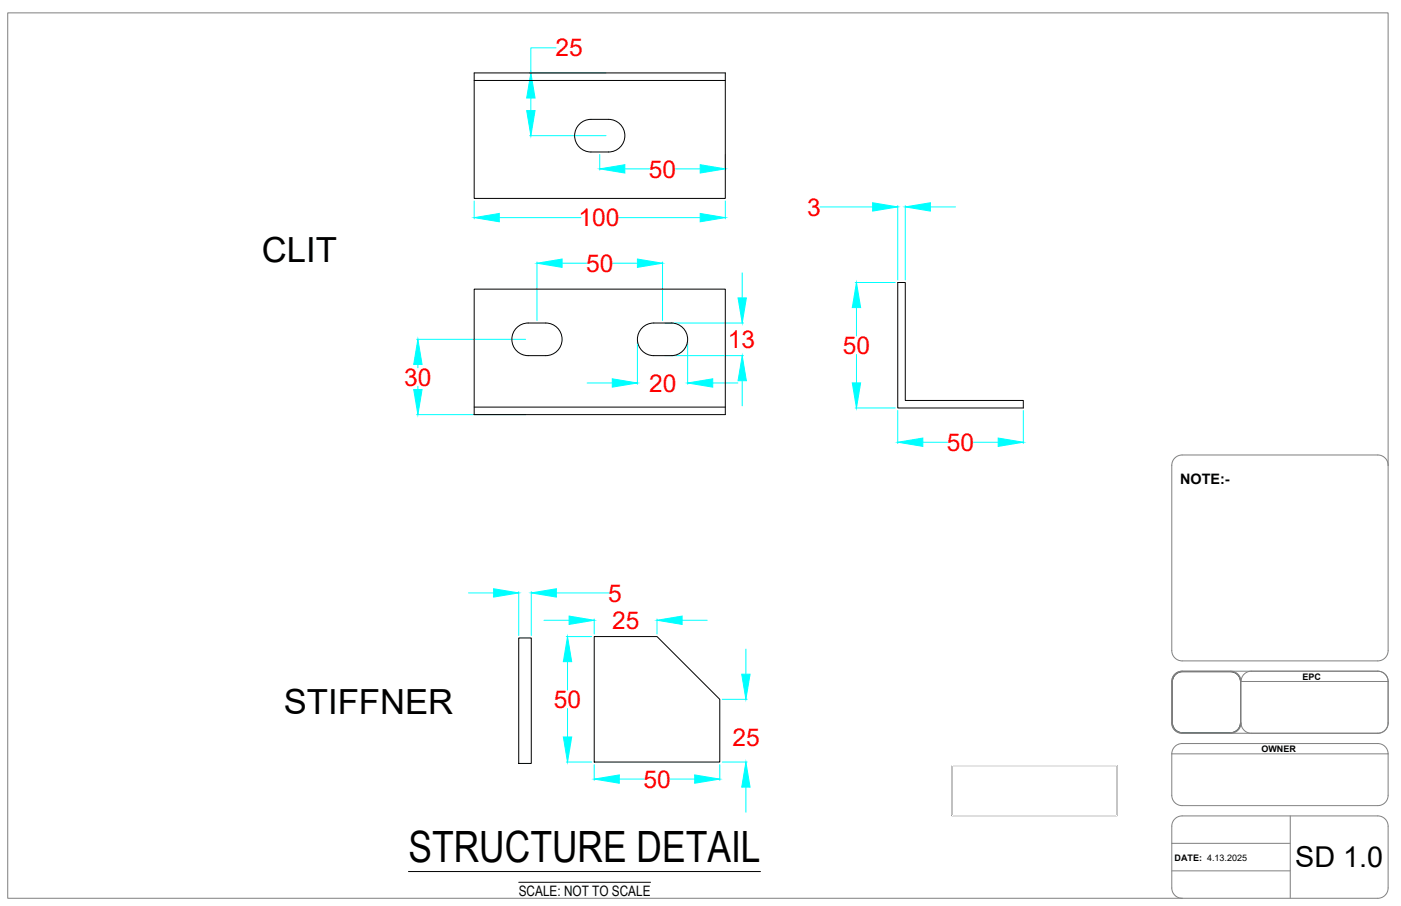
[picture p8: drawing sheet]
<svg xmlns="http://www.w3.org/2000/svg" width="432mm" height="279mm" viewBox="0 0 432 279" stroke-linecap="round" stroke-linejoin="round" font-family="sans-serif">
<!-- layer: 0 -->
<g fill="none" stroke="#000" stroke-width=".31">
<path d="M146.1 22.5h77.4v38.7h-77.4zM146.1 24.8h77.4M178.3 38.6a5 5 0 0 1 3.8-1.8h5.5a5 5 0 0 1 5 5 5 5 0 0 1-5 5.1h-5.5a5 5 0 0 1-4.5-2.9 5 5 0 0 1 .7-5.4zM146.1 89.2h77.4v38.7h-77.4zM276.7 87.1h2.3v36.4h36.4v2.3h-38.7zM158.9 101.4a5 5 0 0 1 3.9-1.8h5.4a5 5 0 0 1 5 5 5 5 0 0 1-5 5.1h-5.4a5 5 0 0 1-4.6-2.9 5 5 0 0 1 .7-5.4zM198.2 100.8a5 5 0 0 1 3.3-1.2h5.4a5 5 0 0 1 5 5 5 5 0 0 1-5 5.1h-5.4a5 5 0 0 1-4.7-3.3 5 5 0 0 1 1.4-5.6zM146.1 125.5h77.4M159.9 196.7h3.8v38.7h-3.8zM183.1 196.3h19.4l19.3 19.4v19.3h-38.7zM362.2 208a3.1 3.1 0 0 1 2.3-.9h14.7a3.3 3.3 0 0 1 3.1 4v11.7a3.1 3.1 0 0 1-1.4 2.6l-1.6 .6h-14.8l-1.2-.3-1-.6-.7-1.1-.3-1.3 .1-12.8 .3-1zM293.4 236.1h50.9v15.4h-50.9z"/>
<path d="M125.9 268.8h108.5M159.9 272.1h40.6"/>
</g>
<g fill="none" stroke="#808080" stroke-width=".31">
<path d="M362.1 141.2a3.2 3.2 0 0 1 2.2-.9h60.4a3.2 3.2 0 0 1 3.1 3.2v57.1a3.2 3.2 0 0 1-3.1 3.2h-60.4a3.2 3.2 0 0 1-3.1-3.2v-57.1a3.2 3.2 0 0 1 .9-2.3zM427.8 143.5v-139.5h-425.4v273h361.9M362 208.3a3.1 3.1 0 0 1 2.5-1.2h14.7a3.1 3.1 0 0 1 3.1 3.2v12.5a3.1 3.1 0 0 1-3.1 3.2h-14.7a3.1 3.1 0 0 1-3.2-3.2v-12.5l.1-.8zM362.1 207.9a3.2 3.2 0 0 1 2.2-.9h60.4a3.2 3.2 0 0 1 3.1 3.2v12.8a3.2 3.2 0 0 1-3.1 3.1h-60.4a3.2 3.2 0 0 1-3.1-3.1v-12.8a3.2 3.2 0 0 1 .9-2.3zM379.3 207a3.2 3.2 0 0 1 3.2 3.2M382.5 210.2v12.8M382.5 210.2h45.3M385.7 207a3.2 3.2 0 0 0-3.2 3.2M361.2 232.5v12.8a3.2 3.2 0 0 0 3.1 3.1h60.4a3.2 3.2 0 0 0 3.1-3.1v-12.8M361.2 232.5h66.6M361.2 232.5a3.2 3.2 0 0 1 3.1-3.2h60.4a3.2 3.2 0 0 1 3.1 3.2M382.5 223a3.2 3.2 0 0 1-3.2 3.1"/>
<path d="M382.5 223a3.2 3.2 0 0 0 3.2 3.1M362.1 252.5a3.2 3.2 0 0 1 2.2-.9h60.4a3.2 3.2 0 0 1 3.1 3.2v19a3.2 3.2 0 0 1-3.1 3.2h-60.4a3.2 3.2 0 0 1-3.1-3.2v-19a3.2 3.2 0 0 1 .9-2.3zM397.7 251.6v25.4M361.2 268.6h36.5M361.2 260.1h36.5"/>
</g>
<!-- layer: Dimension -->
<g fill="none" stroke="#0ff" stroke-width=".31">
<path d="M171.4 14.8h-7.8v7.7M163.2 22.5h23.6M163.6 30.2v3.9M163.2 41.8h23.6M184.8 47.6v4.9M192.6 52.1h7.7M208.1 52.1h7.7M223.5 47.6v4.9M146.1 62v5.5M153.9 67.1h25.2M190.6 67.1h25.2M223.5 62v5.5"/>
<path d="M252.7 63.8h16.3M276.7 63.4v22.9M279 63.4v22.9M286.8 63.8h7.7M165.5 80.8v18M173.2 81.2h7.7M188.8 81.2h7.7M204.2 80.8v18M205 99.6h24.1M228.8 84.1v7.8M263.6 87.1h12.3M264 94.9v8.7"/>
<path d="M128.4 104.6h33.6M128.8 112.4v1M128.8 119.1v1M181 118.1h7.7M196.5 105.4v13.1M205 109.7h24.1M211.9 105.4v13.1M219.7 118.1h7.7M228.8 117.4v7.8M264 109.3v8.8M128.4 127.9h33.6M263.6 125.8h12.3"/>
<path d="M276.7 126.6v10.2M284.4 136.4h7.7M300 136.4h7.7M315.4 126.6v10.2M144.4 182.8h7.7M159.9 182.5v13.5M163.7 182.5v13.5M167.7 191.3h7.7M171.5 182.8h16.2M174.5 196.3h7.9M183.1 190.9v4.6M202.5 190.9v4.6"/>
<path d="M210.2 191.3h7.8M174.9 204.1v8.7M174.9 218.5v8.8M222.6 215.7h7.7M229.9 200.2v7.7M174.5 235h7.9M183.1 235.8v4.8M221.8 235.8v4.8M222.6 235h7.7M190.9 240.3h7.7M206.4 240.3h7.7M229.9 242.7v7.8"/>
</g>
<g fill="#0ff" stroke="#0ff" stroke-width=".31">
<path d="M184.8 52.1l7.8-1.3v2.6z"/>
<path d="M215.8 50.8l7.7 1.3-7.7 1.3z"/>
<path d="M162.3 34.1h2.6l-1.3 7.7z"/>
<path d="M163.6 22.5l1.3 7.7h-2.6z"/>
<path d="M128.8 104.6l1.3 7.8h-2.6z"/>
<path d="M127.5 120.1h2.6l-1.3 7.8z"/>
<path d="M165.5 81.2l7.7-1.3v2.6z"/>
<path d="M196.5 79.9l7.7 1.3-7.7 1.3z"/>
<path d="M188.7 116.8l7.8 1.3-7.8 1.3z"/>
<path d="M211.9 118.1l7.8-1.3v2.6z"/>
<path d="M228.8 109.7l1.2 7.7h-2.5z"/>
<path d="M227.5 91.9h2.5l-1.2 7.7z"/>
<path d="M279 63.8l7.8-1.3v2.6z"/>
<path d="M269 62.5l7.7 1.3-7.7 1.3z"/>
<path d="M262.7 118.1h2.6l-1.3 7.7z"/>
<path d="M264 87.1l1.3 7.8h-2.6z"/>
<path d="M307.7 135.1l7.7 1.3-7.7 1.3z"/>
<path d="M276.7 136.4l7.7-1.3v2.6z"/>
<path d="M146.1 67.1l7.8-1.3v2.6z"/>
<path d="M215.8 65.8l7.7 1.3-7.7 1.3z"/>
<path d="M173.6 227.3h2.6l-1.3 7.7z"/>
<path d="M174.9 196.3l1.3 7.8h-2.6z"/>
<path d="M183.1 240.3l7.8-1.3v2.6z"/>
<path d="M214.1 239l7.7 1.3-7.7 1.3z"/>
<path d="M228.6 207.9h2.6l-1.3 7.8z"/>
<path d="M229.9 235l1.3 7.7h-2.6z"/>
<path d="M202.5 191.3l7.7-1.3v2.6z"/>
<path d="M175.4 190l7.7 1.3-7.7 1.3z"/>
<path d="M152.1 181.6l7.8 1.2-7.8 1.3z"/>
<path d="M163.7 182.8l7.8-1.2v2.5z"/>
</g>
<!-- layer: 0 -->
<path d="M293.4 236.1h50.9v15.4h-50.9z" fill="none" stroke="#fff" stroke-width=".31"/>
<text font-size="13.3" x="125.9" y="266">STRUCTURE DETAIL</text>
<g font-size="10.7">
<text x="80.7" y="80.9">CLIT</text>
<text x="87.5" y="220.3">STIFFNER</text>
</g>
<text font-size="8.9" x="399.2" y="267.4">SD 1.0</text>
<g font-size="7.6" fill="#f00">
<text x="171.2" y="17.4">25</text>
<text x="200" y="54.7">50</text>
<text x="178.3" y="69.8">100</text>
<text x="248.8" y="66.5">3</text>
<text x="180.7" y="83.8">50</text>
<text x="224.3" y="107.3">13</text>
<text x="259.8" y="109.1">50</text>
<text x="124.6" y="118.9">30</text>
<text x="200.1" y="120.8">20</text>
<text x="291.9" y="139">50</text>
<text x="187.5" y="185.5">5</text>
<text x="188.6" y="193.9">25</text>
<text x="170.7" y="218.3">50</text>
<text x="225.7" y="229.9">25</text>
<text x="198.3" y="242.9">50</text>
</g>
<g font-size="4.4">
<text x="363.8" y="149.1">NOTE:-</text>
<text x="159.9" y="276.2">SCALE: NOT TO SCALE</text>
</g>
<g font-size="2.8">
<text x="401.5" y="209.7">EPC</text>
<text x="388.8" y="232">OWNER</text>
<text x="362" y="265.5">DATE: 4.13.2025</text>
</g>
</svg>
